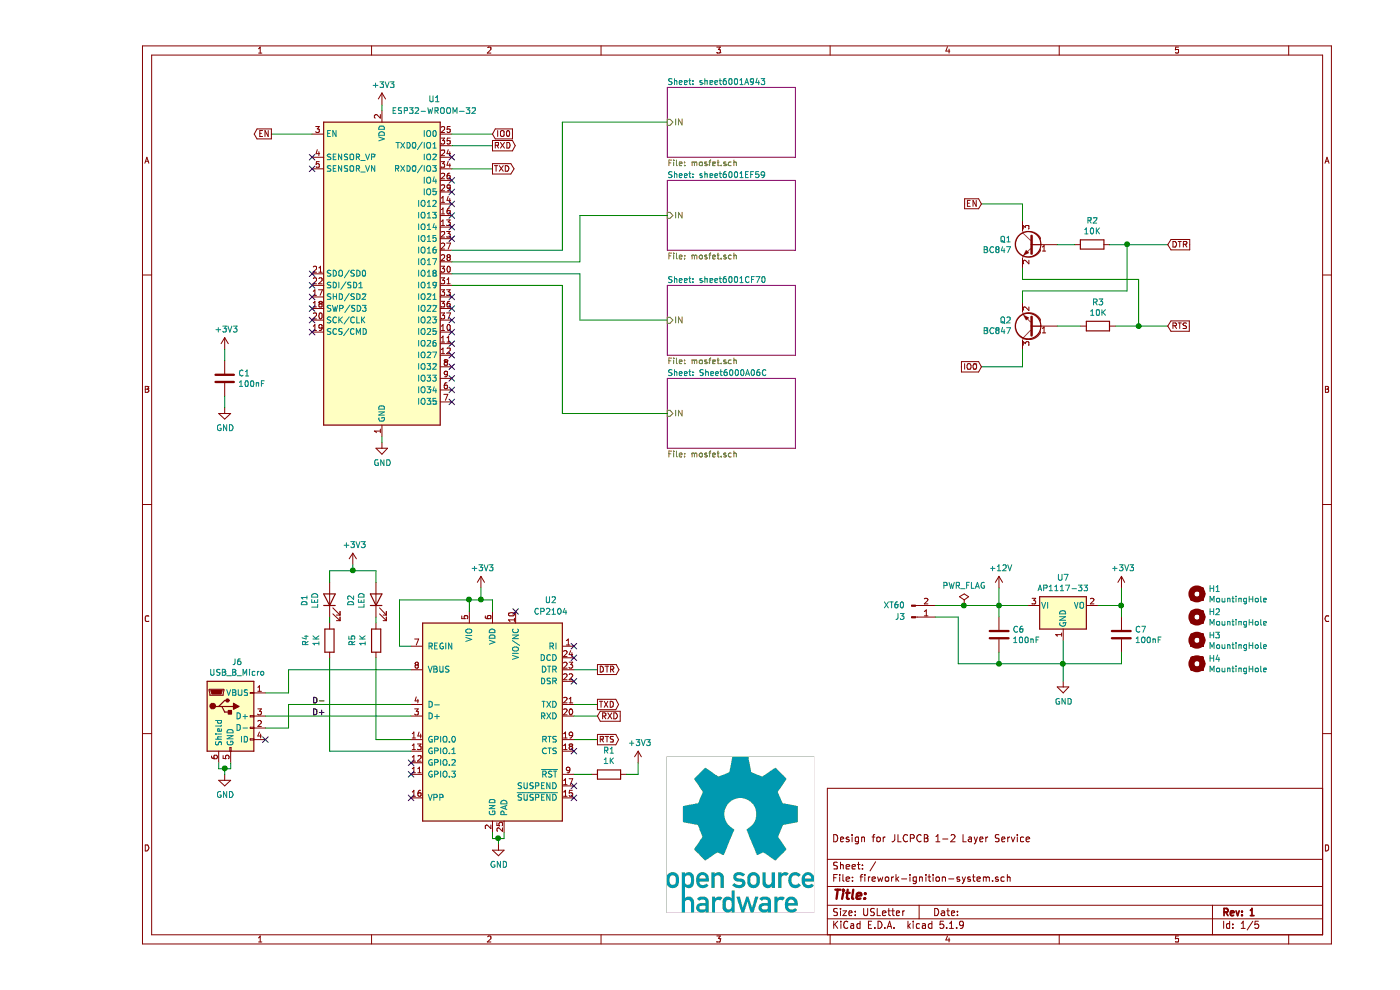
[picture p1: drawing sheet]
EESchema Schematic File Version 4
EELAYER 30 0
EELAYER END
$Descr USLetter 11000 8500
encoding utf-8
Sheet 1 5
Title ""
Date ""
Rev "1"
Comp ""
Comment1 "Design for JLCPCB 1-2 Layer Service"
Comment2 ""
Comment3 ""
Comment4 ""
$EndDescr
$Comp
L RF_Module:ESP32-WROOM-32 U1
U 1 1
P 2450 2350
F 0 "U1" H 2900 3850 50  0000 C CNN
F 1 "ESP32-WROOM-32" H 2900 3750 50  0000 C CNN
F 2 "RF_Module:ESP32-WROOM-32" H 2450 850 50  0001 C CNN
F 3 "https://www.espressif.com/sites/default/files/documentation/esp32-wroom-32_datasheet_en.pdf" H 2150 2400 50  0001 C CNN
F 4 "C473012" H 2450 2350 50  0001 C CNN "LCSC"
	1    2450 2350
	1    0    0    -1  
$EndComp
$Comp
L power:+3V3 #PWR05
U 1 1
P 2450 900
F 0 "#PWR05" H 2450 750 50  0001 C CNN
F 1 "+3V3" H 2465 1073 50  0000 C CNN
F 2 "" H 2450 900 50  0001 C CNN
F 3 "" H 2450 900 50  0001 C CNN
	1    2450 900 
	1    0    0    -1  
$EndComp
$Comp
L power:GND #PWR06
U 1 1
P 2450 3800
F 0 "#PWR06" H 2450 3550 50  0001 C CNN
F 1 "GND" H 2455 3627 50  0000 C CNN
F 2 "" H 2450 3800 50  0001 C CNN
F 3 "" H 2450 3800 50  0001 C CNN
	1    2450 3800
	1    0    0    -1  
$EndComp
Wire Wire Line
	2450 3800 2450 3750
Wire Wire Line
	2450 900  2450 950 
$Comp
L Device:R R2
U 1 1
P 8550 2100
F 0 "R2" V 8343 2100 50  0000 C CNN
F 1 "10K" V 8434 2100 50  0000 C CNN
F 2 "Resistor_SMD:R_1206_3216Metric" V 8480 2100 50  0001 C CNN
F 3 "~" H 8550 2100 50  0001 C CNN
F 4 "C17902" V 8550 2100 50  0001 C CNN "LCSC"
	1    8550 2100
	0    1    1    0   
$EndComp
$Comp
L Device:R R3
U 1 1
P 8600 2800
F 0 "R3" V 8393 2800 50  0000 C CNN
F 1 "10K" V 8484 2800 50  0000 C CNN
F 2 "Resistor_SMD:R_1206_3216Metric" V 8530 2800 50  0001 C CNN
F 3 "~" H 8600 2800 50  0001 C CNN
F 4 "C17902" V 8600 2800 50  0001 C CNN "LCSC"
	1    8600 2800
	0    1    1    0   
$EndComp
Wire Wire Line
	8250 2800 8450 2800
Wire Wire Line
	8250 2100 8400 2100
Wire Wire Line
	7950 2300 7950 2400
Wire Wire Line
	7950 2400 8950 2400
Wire Wire Line
	8950 2400 8950 2800
Wire Wire Line
	8950 2800 8750 2800
Wire Wire Line
	7950 2600 7950 2500
Wire Wire Line
	7950 2500 8850 2500
Wire Wire Line
	8850 2500 8850 2100
Wire Wire Line
	8850 2100 8700 2100
Wire Wire Line
	7950 1900 7950 1750
Wire Wire Line
	7950 1750 7600 1750
Wire Wire Line
	7950 3000 7950 3150
Wire Wire Line
	7950 3150 7600 3150
Wire Wire Line
	8850 2100 9200 2100
Connection ~ 8850 2100
Wire Wire Line
	8950 2800 9200 2800
Connection ~ 8950 2800
Text GLabel 9200 2100 2    50   Input ~ 0
DTR
Text GLabel 9200 2800 2    50   Input ~ 0
RTS
Text GLabel 7600 1750 0    50   Input ~ 0
EN
Text GLabel 7600 3150 0    50   Input ~ 0
IO0
$Comp
L power:GND #PWR09
U 1 1
P 3450 7250
F 0 "#PWR09" H 3450 7000 50  0001 C CNN
F 1 "GND" H 3455 7077 50  0000 C CNN
F 2 "" H 3450 7250 50  0001 C CNN
F 3 "" H 3450 7250 50  0001 C CNN
	1    3450 7250
	1    0    0    -1  
$EndComp
$Comp
L power:+3V3 #PWR08
U 1 1
P 3300 5050
F 0 "#PWR08" H 3300 4900 50  0001 C CNN
F 1 "+3V3" H 3315 5223 50  0000 C CNN
F 2 "" H 3300 5050 50  0001 C CNN
F 3 "" H 3300 5050 50  0001 C CNN
	1    3300 5050
	1    0    0    -1  
$EndComp
$Comp
L Device:LED D2
U 1 1
P 2400 5150
F 0 "D2" H 2393 5367 50  0000 C CNN
F 1 "LED" H 2393 5276 50  0000 C CNN
F 2 "LED_SMD:LED_1206_3216Metric" H 2400 5150 50  0001 C CNN
F 3 "~" H 2400 5150 50  0001 C CNN
F 4 "C84270" H 2400 5150 50  0001 C CNN "LCSC"
	1    2400 5150
	0    -1   -1   0   
$EndComp
$Comp
L Device:LED D1
U 1 1
P 2000 5150
F 0 "D1" H 1993 5367 50  0000 C CNN
F 1 "LED" H 1993 5276 50  0000 C CNN
F 2 "LED_SMD:LED_1206_3216Metric" H 2000 5150 50  0001 C CNN
F 3 "~" H 2000 5150 50  0001 C CNN
F 4 "C84270" H 2000 5150 50  0001 C CNN "LCSC"
	1    2000 5150
	0    -1   -1   0   
$EndComp
$Comp
L Device:R R4
U 1 1
P 2000 5500
F 0 "R4" V 1793 5500 50  0000 C CNN
F 1 "1K" V 1884 5500 50  0000 C CNN
F 2 "Resistor_SMD:R_1206_3216Metric" V 1930 5500 50  0001 C CNN
F 3 "~" H 2000 5500 50  0001 C CNN
F 4 "C4410" V 2000 5500 50  0001 C CNN "LCSC"
	1    2000 5500
	1    0    0    -1  
$EndComp
$Comp
L Device:R R5
U 1 1
P 2400 5500
F 0 "R5" V 2193 5500 50  0000 C CNN
F 1 "1K" V 2284 5500 50  0000 C CNN
F 2 "Resistor_SMD:R_1206_3216Metric" V 2330 5500 50  0001 C CNN
F 3 "~" H 2400 5500 50  0001 C CNN
F 4 "C4410" V 2400 5500 50  0001 C CNN "LCSC"
	1    2400 5500
	1    0    0    -1  
$EndComp
Wire Wire Line
	2400 5300 2400 5350
Wire Wire Line
	2000 5300 2000 5350
Wire Wire Line
	2400 4900 2400 5000
Wire Wire Line
	2000 5000 2000 4900
Wire Wire Line
	2000 4900 2200 4900
$Comp
L power:+3V3 #PWR018
U 1 1
P 2200 4850
F 0 "#PWR018" H 2200 4700 50  0001 C CNN
F 1 "+3V3" H 2215 5023 50  0000 C CNN
F 2 "" H 2200 4850 50  0001 C CNN
F 3 "" H 2200 4850 50  0001 C CNN
	1    2200 4850
	1    0    0    -1  
$EndComp
Text Label 1850 6050 0    50   ~ 0
D-
Text Label 1850 6150 0    50   ~ 0
D+
Wire Wire Line
	3050 1150 3400 1150
Text GLabel 3400 1150 2    50   Input ~ 0
IO0
Wire Wire Line
	3400 7150 3400 7200
Wire Wire Line
	3400 7200 3450 7200
Wire Wire Line
	3500 7200 3500 7150
Wire Wire Line
	3450 7250 3450 7200
Connection ~ 3450 7200
Wire Wire Line
	3450 7200 3500 7200
Wire Wire Line
	3300 5050 3300 5150
Connection ~ 3300 5150
Wire Wire Line
	4100 6150 4300 6150
Wire Wire Line
	4100 6050 4300 6050
Wire Wire Line
	4100 5750 4300 5750
Wire Wire Line
	4100 6350 4300 6350
Text GLabel 4300 6350 2    50   Output ~ 0
RTS
Text GLabel 4300 5750 2    50   Output ~ 0
DTR
Text GLabel 4300 6150 2    50   Input ~ 0
RXD
Text GLabel 4300 6050 2    50   Output ~ 0
TXD
$Comp
L Device:R R1
U 1 1
P 4400 6650
F 0 "R1" V 4193 6650 50  0000 C CNN
F 1 "1K" V 4284 6650 50  0000 C CNN
F 2 "Resistor_SMD:R_1206_3216Metric" V 4330 6650 50  0001 C CNN
F 3 "~" H 4400 6650 50  0001 C CNN
F 4 "C4410" V 4400 6650 50  0001 C CNN "LCSC"
	1    4400 6650
	0    1    1    0   
$EndComp
Wire Wire Line
	4650 6650 4550 6650
Wire Wire Line
	1850 1150 1500 1150
Text GLabel 1500 1150 0    50   Output ~ 0
EN
Wire Wire Line
	3050 1250 3400 1250
Wire Wire Line
	3050 1450 3400 1450
Text GLabel 3400 1250 2    50   Output ~ 0
RXD
Text GLabel 3400 1450 2    50   Output ~ 0
TXD
$Comp
L Regulator_Linear:AP1117-33 U7
U 1 1
P 8300 5200
F 0 "U7" H 8300 5442 50  0000 C CNN
F 1 "AP1117-33" H 8300 5351 50  0000 C CNN
F 2 "Package_TO_SOT_SMD:SOT-223-3_TabPin2" H 8300 5400 50  0001 C CNN
F 3 "http://www.diodes.com/datasheets/AP1117.pdf" H 8400 4950 50  0001 C CNN
F 4 "C108785" H 8300 5200 50  0001 C CNN "LCSC"
	1    8300 5200
	1    0    0    -1  
$EndComp
Wire Wire Line
	8000 5200 7750 5200
Wire Wire Line
	7750 5200 7750 5300
Wire Wire Line
	8600 5200 8800 5200
Wire Wire Line
	8800 5200 8800 5300
Wire Wire Line
	7750 5600 7750 5700
Wire Wire Line
	7750 5700 8300 5700
Wire Wire Line
	8800 5700 8800 5600
Wire Wire Line
	8300 5500 8300 5700
Connection ~ 8300 5700
Wire Wire Line
	8300 5700 8800 5700
$Comp
L power:GND #PWR034
U 1 1
P 8300 5850
F 0 "#PWR034" H 8300 5600 50  0001 C CNN
F 1 "GND" H 8305 5677 50  0000 C CNN
F 2 "" H 8300 5850 50  0001 C CNN
F 3 "" H 8300 5850 50  0001 C CNN
	1    8300 5850
	1    0    0    -1  
$EndComp
Wire Wire Line
	8300 5700 8300 5850
$Comp
L power:+12V #PWR029
U 1 1
P 7750 5050
F 0 "#PWR029" H 7750 4900 50  0001 C CNN
F 1 "+12V" H 7765 5223 50  0000 C CNN
F 2 "" H 7750 5050 50  0001 C CNN
F 3 "" H 7750 5050 50  0001 C CNN
	1    7750 5050
	1    0    0    -1  
$EndComp
$Comp
L power:+3V3 #PWR035
U 1 1
P 8800 5050
F 0 "#PWR035" H 8800 4900 50  0001 C CNN
F 1 "+3V3" H 8815 5223 50  0000 C CNN
F 2 "" H 8800 5050 50  0001 C CNN
F 3 "" H 8800 5050 50  0001 C CNN
	1    8800 5050
	1    0    0    -1  
$EndComp
Wire Wire Line
	8800 5050 8800 5200
Connection ~ 8800 5200
Wire Wire Line
	7750 5050 7750 5200
Connection ~ 7750 5200
$Comp
L Connector:Conn_01x02_Male J3
U 1 1
P 7000 5300
F 0 "J3" H 6900 5300 50  0000 C CNN
F 1 "XT60" H 6850 5200 50  0000 C CNN
F 2 "Connector_AMASS:AMASS_XT60-M_1x02_P7.20mm_Vertical" H 7000 5300 50  0001 C CNN
F 3 "~" H 7000 5300 50  0001 C CNN
	1    7000 5300
	1    0    0    1   
$EndComp
Wire Wire Line
	7400 5300 7400 5700
Wire Wire Line
	7400 5700 7750 5700
Connection ~ 7750 5700
$Comp
L power:+3V3 #PWR02
U 1 1
P 1100 3000
F 0 "#PWR02" H 1100 2850 50  0001 C CNN
F 1 "+3V3" H 1115 3173 50  0000 C CNN
F 2 "" H 1100 3000 50  0001 C CNN
F 3 "" H 1100 3000 50  0001 C CNN
	1    1100 3000
	1    0    0    -1  
$EndComp
$Comp
L Device:C C1
U 1 1
P 1100 3250
F 0 "C1" H 1215 3296 50  0000 L CNN
F 1 "100nF" H 1215 3205 50  0000 L CNN
F 2 "Capacitor_SMD:C_1206_3216Metric" H 1138 3100 50  0001 C CNN
F 3 "~" H 1100 3250 50  0001 C CNN
F 4 "C24497" H 1100 3250 50  0001 C CNN "LCSC"
	1    1100 3250
	1    0    0    -1  
$EndComp
$Comp
L power:GND #PWR03
U 1 1
P 1100 3500
F 0 "#PWR03" H 1100 3250 50  0001 C CNN
F 1 "GND" H 1105 3327 50  0000 C CNN
F 2 "" H 1100 3500 50  0001 C CNN
F 3 "" H 1100 3500 50  0001 C CNN
	1    1100 3500
	1    0    0    -1  
$EndComp
Wire Wire Line
	1100 3500 1100 3400
Wire Wire Line
	1100 3100 1100 3000
$Comp
L Mechanical:MountingHole H1
U 1 1
P 9450 5100
F 0 "H1" H 9550 5146 50  0000 L CNN
F 1 "MountingHole" H 9550 5055 50  0000 L CNN
F 2 "MountingHole:MountingHole_3.2mm_M3" H 9450 5100 50  0001 C CNN
F 3 "~" H 9450 5100 50  0001 C CNN
	1    9450 5100
	1    0    0    -1  
$EndComp
$Comp
L Mechanical:MountingHole H2
U 1 1
P 9450 5300
F 0 "H2" H 9550 5346 50  0000 L CNN
F 1 "MountingHole" H 9550 5255 50  0000 L CNN
F 2 "MountingHole:MountingHole_3.2mm_M3" H 9450 5300 50  0001 C CNN
F 3 "~" H 9450 5300 50  0001 C CNN
	1    9450 5300
	1    0    0    -1  
$EndComp
$Comp
L Mechanical:MountingHole H3
U 1 1
P 9450 5500
F 0 "H3" H 9550 5546 50  0000 L CNN
F 1 "MountingHole" H 9550 5455 50  0000 L CNN
F 2 "MountingHole:MountingHole_3.2mm_M3" H 9450 5500 50  0001 C CNN
F 3 "~" H 9450 5500 50  0001 C CNN
	1    9450 5500
	1    0    0    -1  
$EndComp
$Comp
L Mechanical:MountingHole H4
U 1 1
P 9450 5700
F 0 "H4" H 9550 5746 50  0000 L CNN
F 1 "MountingHole" H 9550 5655 50  0000 L CNN
F 2 "MountingHole:MountingHole_3.2mm_M3" H 9450 5700 50  0001 C CNN
F 3 "~" H 9450 5700 50  0001 C CNN
	1    9450 5700
	1    0    0    -1  
$EndComp
$Comp
L Transistor_BJT:BC847 Q1
U 1 1
P 8050 2100
F 0 "Q1" H 8241 2146 50  0000 L CNN
F 1 "BC847" H 8241 2055 50  0000 L CNN
F 2 "Package_TO_SOT_SMD:SOT-23" H 8250 2025 50  0001 L CIN
F 3 "http://www.infineon.com/dgdl/Infineon-BC847SERIES_BC848SERIES_BC849SERIES_BC850SERIES-DS-v01_01-en.pdf?fileId=db3a304314dca389011541d4630a1657" H 8050 2100 50  0001 L CNN
F 4 "C8664" H 8050 2100 50  0001 C CNN "LCSC"
	1    8050 2100
	-1   0    0    -1  
$EndComp
$Comp
L Transistor_BJT:BC847 Q2
U 1 1
P 8050 2800
F 0 "Q2" H 8241 2754 50  0000 L CNN
F 1 "BC847" H 8241 2845 50  0000 L CNN
F 2 "Package_TO_SOT_SMD:SOT-23" H 8250 2725 50  0001 L CIN
F 3 "http://www.infineon.com/dgdl/Infineon-BC847SERIES_BC848SERIES_BC849SERIES_BC850SERIES-DS-v01_01-en.pdf?fileId=db3a304314dca389011541d4630a1657" H 8050 2800 50  0001 L CNN
F 4 "C8664" H 8050 2800 50  0001 C CNN "LCSC"
	1    8050 2800
	-1   0    0    1   
$EndComp
NoConn ~ 1850 2350
NoConn ~ 1850 2450
NoConn ~ 1850 2550
NoConn ~ 1850 2650
NoConn ~ 1850 2750
NoConn ~ 1850 2850
NoConn ~ 3050 3450
NoConn ~ 3050 3350
NoConn ~ 3050 3250
NoConn ~ 3050 3150
NoConn ~ 3050 3050
NoConn ~ 3050 2950
NoConn ~ 3050 2850
NoConn ~ 3050 2750
NoConn ~ 3050 2050
NoConn ~ 3050 1950
NoConn ~ 3050 1850
NoConn ~ 3050 1750
NoConn ~ 3050 1650
NoConn ~ 3050 1550
NoConn ~ 3050 1350
NoConn ~ 1850 1450
NoConn ~ 1850 1350
$Comp
L power:PWR_FLAG #FLG01
U 1 1
P 7450 5200
F 0 "#FLG01" H 7450 5275 50  0001 C CNN
F 1 "PWR_FLAG" H 7450 5373 50  0000 C CNN
F 2 "" H 7450 5200 50  0001 C CNN
F 3 "~" H 7450 5200 50  0001 C CNN
	1    7450 5200
	1    0    0    -1  
$EndComp
Wire Wire Line
	7450 5200 7750 5200
NoConn ~ 3050 2550
NoConn ~ 3050 2650
Wire Wire Line
	7200 5200 7450 5200
Connection ~ 7450 5200
Wire Wire Line
	7400 5300 7200 5300
$Sheet
S 4900 3250 1100 600 
U 6000A06D
F0 "Sheet6000A06C" 50
F1 "mosfet.sch" 50
F2 "IN" I L 4900 3550 50 
$EndSheet
$Sheet
S 4900 750  1100 600 
U 6001A946
F0 "sheet6001A943" 50
F1 "mosfet.sch" 50
F2 "IN" I L 4900 1050 50 
$EndSheet
$Sheet
S 4900 2450 1100 600 
U 6001CF73
F0 "sheet6001CF70" 50
F1 "mosfet.sch" 50
F2 "IN" I L 4900 2750 50 
$EndSheet
Wire Wire Line
	4000 2150 4000 1050
Wire Wire Line
	4000 1050 4900 1050
Wire Wire Line
	3050 2150 4000 2150
Wire Wire Line
	4150 2250 4150 1850
Wire Wire Line
	4150 1850 4900 1850
Wire Wire Line
	3050 2250 4150 2250
Wire Wire Line
	4150 2350 4150 2750
Wire Wire Line
	4150 2750 4900 2750
Wire Wire Line
	3050 2350 4150 2350
Wire Wire Line
	4000 2450 4000 3550
Wire Wire Line
	4000 3550 4900 3550
Wire Wire Line
	3050 2450 4000 2450
$Sheet
S 4900 1550 1100 600 
U 6001EF5C
F0 "sheet6001EF59" 50
F1 "mosfet.sch" 50
F2 "IN" I L 4900 1850 50 
$EndSheet
$Comp
L Interface_USB:CP2104 U2
U 1 1
P 3400 6150
F 0 "U2" H 3900 7150 50  0000 C CNN
F 1 "CP2104" H 3900 7050 50  0000 C CNN
F 2 "Package_DFN_QFN:QFN-24-1EP_4x4mm_P0.5mm_EP2.6x2.6mm" H 3550 5200 50  0001 L CNN
F 3 "https://www.silabs.com/documents/public/data-sheets/cp2104.pdf" H 2850 7400 50  0001 C CNN
F 4 "C47742" H 3400 6150 50  0001 C CNN "LCSC"
	1    3400 6150
	1    0    0    -1  
$EndComp
Wire Wire Line
	3400 5150 3400 5250
Wire Wire Line
	3300 5150 3400 5150
Wire Wire Line
	3200 5150 3200 5250
Wire Wire Line
	3200 5150 3300 5150
$Comp
L power:+3V3 #PWR0101
U 1 1
P 4650 6550
F 0 "#PWR0101" H 4650 6400 50  0001 C CNN
F 1 "+3V3" H 4665 6723 50  0000 C CNN
F 2 "" H 4650 6550 50  0001 C CNN
F 3 "" H 4650 6550 50  0001 C CNN
	1    4650 6550
	1    0    0    -1  
$EndComp
Wire Wire Line
	4650 6550 4650 6650
Wire Wire Line
	4250 6650 4100 6650
NoConn ~ 3600 5250
Wire Wire Line
	3200 5150 2600 5150
Wire Wire Line
	2600 5150 2600 5550
Wire Wire Line
	2600 5550 2700 5550
Connection ~ 3200 5150
NoConn ~ 2700 6850
NoConn ~ 2700 6650
NoConn ~ 2700 6550
NoConn ~ 4100 6850
NoConn ~ 4100 6750
NoConn ~ 4100 6450
NoConn ~ 4100 5850
NoConn ~ 4100 5650
NoConn ~ 4100 5550
Wire Wire Line
	2200 4850 2200 4900
Connection ~ 2200 4900
Wire Wire Line
	2200 4900 2400 4900
Wire Wire Line
	2700 6350 2400 6350
Wire Wire Line
	2400 6350 2400 5650
Wire Wire Line
	2000 5650 2000 6450
Wire Wire Line
	2000 6450 2700 6450
$Comp
L Connector:USB_B_Micro J6
U 1 1
P 1150 6150
F 0 "J6" H 1207 6617 50  0000 C CNN
F 1 "USB_B_Micro" H 1207 6526 50  0000 C CNN
F 2 "Connector_USB:USB_Micro-B_Molex-105017-0001" H 1300 6100 50  0001 C CNN
F 3 "~" H 1300 6100 50  0001 C CNN
	1    1150 6150
	1    0    0    -1  
$EndComp
Wire Wire Line
	1450 6250 1650 6250
Wire Wire Line
	1650 6250 1650 6050
Wire Wire Line
	1650 6050 2700 6050
Wire Wire Line
	1450 6150 2700 6150
Wire Wire Line
	1450 5950 1650 5950
Wire Wire Line
	1650 5950 1650 5750
Wire Wire Line
	1650 5750 2700 5750
NoConn ~ 1450 6350
$Comp
L power:GND #PWR0102
U 1 1
P 1100 6650
F 0 "#PWR0102" H 1100 6400 50  0001 C CNN
F 1 "GND" H 1105 6477 50  0000 C CNN
F 2 "" H 1100 6650 50  0001 C CNN
F 3 "" H 1100 6650 50  0001 C CNN
	1    1100 6650
	1    0    0    -1  
$EndComp
Wire Wire Line
	1100 6650 1100 6600
Wire Wire Line
	1100 6600 1150 6600
Wire Wire Line
	1150 6600 1150 6550
Wire Wire Line
	1050 6550 1050 6600
Wire Wire Line
	1050 6600 1100 6600
Connection ~ 1100 6600
$Comp
L Device:C C7
U 1 1
P 8800 5450
F 0 "C7" H 8915 5496 50  0000 L CNN
F 1 "100nF" H 8915 5405 50  0000 L CNN
F 2 "Capacitor_SMD:C_1206_3216Metric" H 8838 5300 50  0001 C CNN
F 3 "~" H 8800 5450 50  0001 C CNN
F 4 "C24497" H 8800 5450 50  0001 C CNN "LCSC"
	1    8800 5450
	1    0    0    -1  
$EndComp
$Comp
L Device:C C6
U 1 1
P 7750 5450
F 0 "C6" H 7865 5496 50  0000 L CNN
F 1 "100nF" H 7865 5405 50  0000 L CNN
F 2 "Capacitor_SMD:C_1206_3216Metric" H 7788 5300 50  0001 C CNN
F 3 "~" H 7750 5450 50  0001 C CNN
F 4 "C24497" H 7750 5450 50  0001 C CNN "LCSC"
	1    7750 5450
	1    0    0    -1  
$EndComp
$EndSCHEMATC
